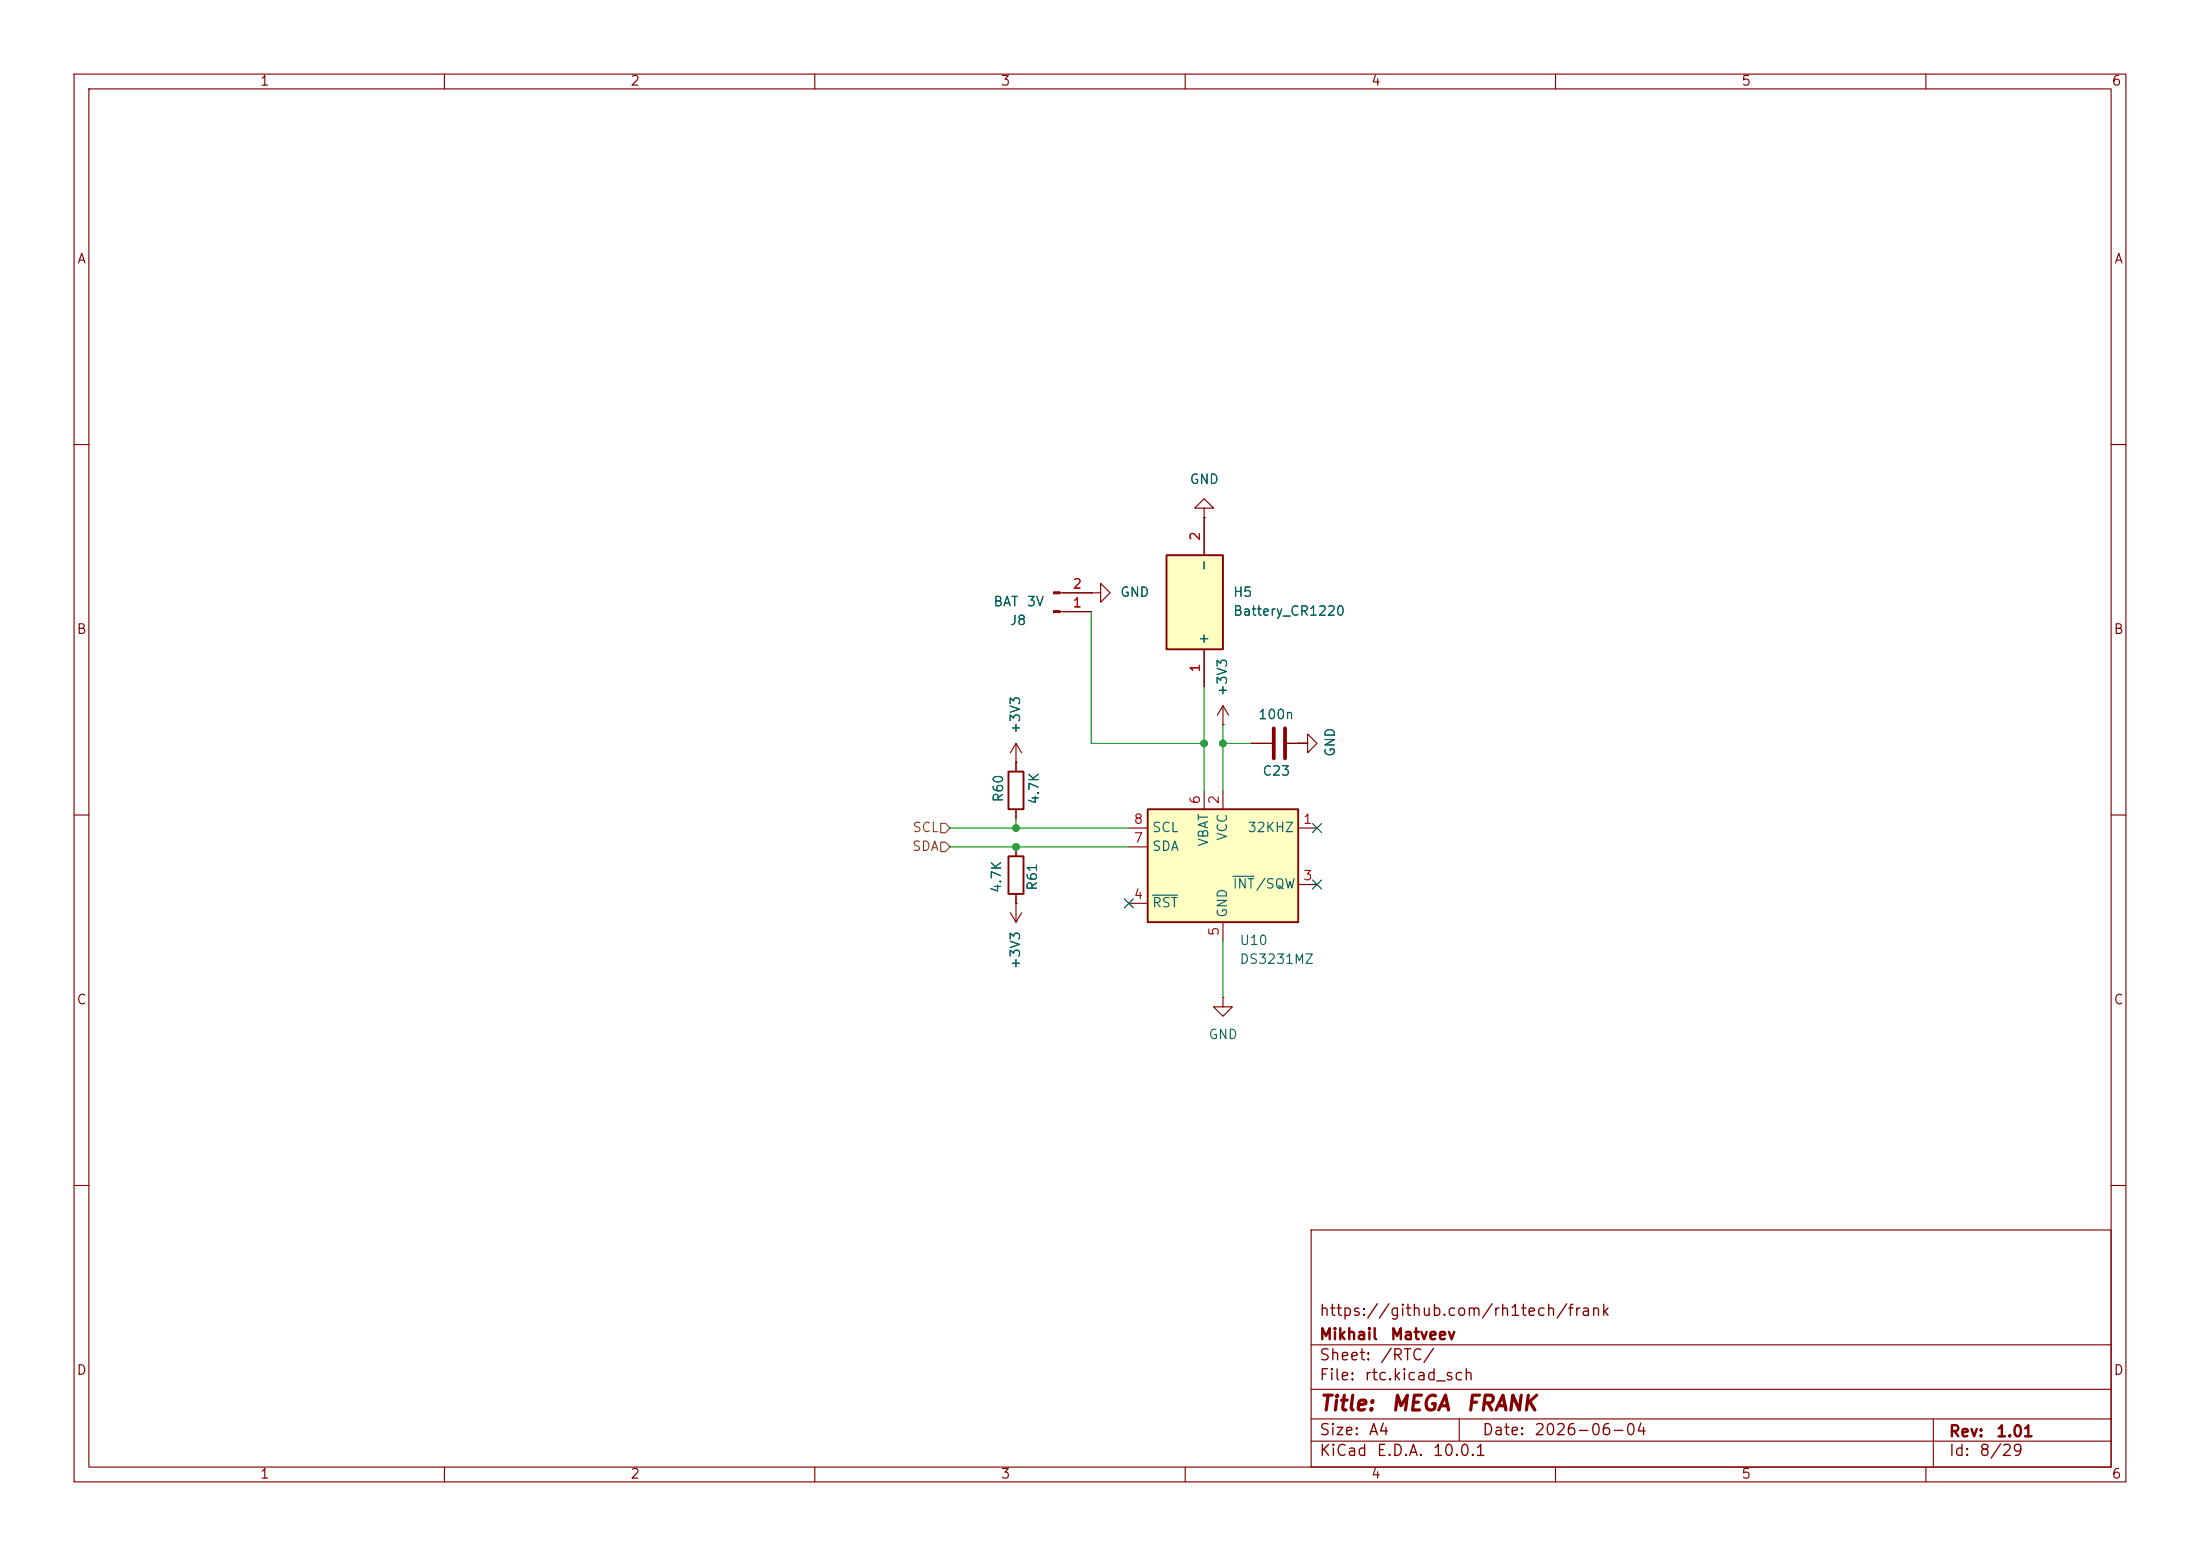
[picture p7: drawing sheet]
<svg xmlns="http://www.w3.org/2000/svg" width="297mm" height="210mm" viewBox="0 0 297 210" stroke-linecap="round" stroke-linejoin="round" font-family="sans-serif">
<g fill="none" stroke="#840000" stroke-width=".15">
<path d="M10 10h277v190h-277zM12 12h273v186h-273zM60 10v2M110 10v2M160 10v2M210 10v2M260 10v2M10 60h2M285 60h2M10 110h2M168.9 100.3h2.8M173.7 100.3h2.8"/>
<path d="M285 110h2M165.1 134.6v1.3h1.3l-1.3 1.3-1.3-1.3h1.3M165.1 134.6h.1M10 160h2M177 166h108v32h-108zM285 160h2M60 198v2M110 198v2M160 198v2M177 194.5h108M177 191.5h108M177 187.5h108"/>
<path d="M177 181.5h108M197 191.5v3M210 198v2M260 198v2M261 191.5v6.5"/>
</g>
<path d="M172 98.3v4.1M173.5 98.3v4.1" fill="none" stroke="#840000" stroke-width=".51"/>
<path d="M157.5 74.9h7.6v12.7h-7.6z" fill="#ffffc2"/>
<path d="M157.5 74.9h7.6v12.7h-7.6zM136.1 115.6h2.1v5.1h-2.1zM136.1 104.1h2.1v5.1h-2.1z" fill="none" stroke="#840000" stroke-width=".25"/>
<g fill="none" stroke="#840000" stroke-width=".15">
<path d="M162.6 68.6h1.2l-1.2-1.3-1.3 1.3h1.3v1.3M162.6 69.9h.1M162.6 69.9v5M143.1 82.6h4.2M143.1 80h4.2M147.3 80h1.3v-1.3l1.3 1.3-1.3 1.3v-1.3M147.3 80h.1M162.6 87.6v5.1M165.1 97.8h.1M165.1 95.3l-.8 1.2M165.1 95.3l.8 1.2M165.1 95.3v2.5"/>
<path d="M137.2 102.9h.1M137.2 100.3v3.8M137.2 109.2v1.3M137.2 114.3v1.3M137.2 100.3l-.8 1.3M137.2 100.3l.7 1.3M136.4 123.2l.8 1.3M137.2 121.9h.1M137.2 120.7v3.8M137.9 123.2l-.7 1.3"/>
</g>
<g fill="#840000" stroke="#840000" stroke-width=".15">
<path d="M142.2 82.4h.9v.3h-.9z"/>
<path d="M142.2 79.9h.9v.2h-.9z"/>
</g>
<path d="M154.9 109.2h20.4v15.3h-20.4z" fill="#ffffc2"/>
<path d="M154.9 109.2h20.4v15.3h-20.4z" fill="none" stroke="#840000" stroke-width=".25"/>
<g fill="none" stroke="#840000" stroke-width=".15">
<path d="M162.6 69.9h.1M162.6 69.9v5M143.5 82.6h3.8M143.5 80h3.8M147.3 80h.1M162.6 87.6v5.1M165.1 97.8h.1M137.2 102.9h.1M137.2 102.9v1.2M137.2 109.2v1.3M137.2 114.3v1.3M152.4 111.8h2.5"/>
<path d="M152.4 114.3h2.5M162.6 106.7v2.5M165.1 106.7v2.5M168.9 100.3h2.8M173.7 100.3h2.8v1.3l1.3-1.3-1.3-1.2v1.2h-1.2M175.3 100.3h.1M175.3 111.8h2.5M175.3 119.4h2.5M137.2 121.9h.1M137.2 120.7v1.2M152.4 121.9h2.5M165.1 124.5v2.5"/>
</g>
<path d="M166.5 118.3h2.8M155.6 120.8h3.4" fill="none" stroke="#006464" stroke-width=".15"/>
<path d="M127 111.1h.6l.7 .7-.7 .6h-.6zM127 113.7h.6l.7 .6-.7 .6h-.6z" fill="none" stroke="#725600" stroke-width=".15"/>
<path d="M147.3 82.6v17.7h15.3M162.6 92.7v14M165.1 97.8v8.9M128.3 111.8h24.1M128.3 114.3h24.1M137.2 110.5v1.3M165.1 100.3h3.8M175.3 100.3h1.2M165.1 127v7.6" fill="none" stroke="#009600" stroke-width=".15"/>
<path d="M177.2 111.2l1.2 1.2M177.2 118.8l1.2 1.2M178.4 111.2l-1.2 1.2M178.4 118.8l-1.2 1.2M151.8 121.3l1.2 1.2M153 121.3l-1.2 1.2" fill="none" stroke="#000084" stroke-width=".15"/>
<g fill="#009600" stroke="#009600" stroke-width=".14">
<circle cx="137.2" cy="111.8" r=".46"/>
<circle cx="162.6" cy="100.3" r=".46"/>
<circle cx="165.1" cy="100.3" r=".46"/>
<circle cx="137.2" cy="114.3" r=".46"/>
</g>
<g font-size="2" fill="#840000">
<text x="178" y="190.9">Title:</text>
<text x="187.7" y="190.9">MEGA</text>
<text x="197.8" y="190.9">FRANK</text>
</g>
<g font-size="1.5" fill="#840000">
<text x="178" y="178">https://github.com/rh1tech/frank</text>
<text x="178" y="184">Sheet:</text>
<text x="178" y="181.2">Mikhail</text>
<text x="186.2" y="184">/RTC/</text>
<text x="187.6" y="181.2">Matveev</text>
<text x="178" y="186.7">File:</text>
<text x="184.1" y="186.7">rtc.kicad_sch</text>
<text x="178" y="196.9">KiCad</text>
<text x="178" y="194.1">Size:</text>
<text x="184.7" y="194.1">A4</text>
<text x="185.7" y="196.9">E.D.A.</text>
<text x="193.3" y="196.9">10.0.1</text>
<text x="200" y="194.1">Date:</text>
<text x="207" y="194.1">2026-06-04</text>
<text x="263" y="194.3">Rev:</text>
<text x="263" y="196.9">Id:</text>
<text x="267.1" y="196.9">8/29</text>
<text x="269.4" y="194.3">1.01</text>
</g>
<g font-size="1.3" fill="#840000">
<text x="35" y="11.9">1</text>
<text x="85" y="11.9">2</text>
<text x="135" y="11.9">3</text>
<text x="185" y="11.9">4</text>
<text x="235" y="11.9">5</text>
<text x="285" y="11.9">6</text>
<text x="10.3" y="35.9">A</text>
<text x="285.3" y="35.9">A</text>
<text x="10.3" y="85.9">B</text>
<text x="285.3" y="85.9">B</text>
<text x="10.3" y="135.9">C</text>
<text x="285.3" y="135.9">C</text>
<text x="10.3" y="185.9">D</text>
<text x="285.3" y="185.9">D</text>
<text x="35" y="199.9">1</text>
<text x="85" y="199.9">2</text>
<text x="135" y="199.9">3</text>
<text x="185" y="199.9">4</text>
<text x="235" y="199.9">5</text>
<text x="285" y="199.9">6</text>
</g>
<g font-size="1.3" fill="#006464">
<text x="160.5" y="65.6">GND</text>
<text x="163.4" y="77.2" transform="rotate(-90 163.4 77.2)">-</text>
<text x="134" y="82.1">BAT</text>
<text x="138.5" y="82.1">3V</text>
<text x="151.1" y="80.9">GND</text>
<text x="166.4" y="80.9">H5</text>
<text x="166.4" y="83.4">Battery_CR1220</text>
<text x="136.2" y="84.7">J8</text>
<text x="163.4" y="87.1" transform="rotate(-90 163.4 87.1)">+</text>
<text x="166" y="94.1" transform="rotate(-90 166 94.1)">+3V3</text>
<text x="138" y="99.2" transform="rotate(-90 138 99.2)">+3V3</text>
<text x="169.8" y="97.4">100n</text>
<text x="170.3" y="105">C23</text>
<text x="180.5" y="102.2" transform="rotate(-90 180.5 102.2)">GND</text>
<text x="135.7" y="108.4" transform="rotate(-90 135.7 108.4)">R60</text>
<text x="140.6" y="108.7" transform="rotate(-90 140.6 108.7)">4.7K</text>
<text x="155.4" y="112.6">SCL</text>
<text x="166" y="113.6" transform="rotate(-90 166 113.6)">VCC</text>
<text x="168.3" y="112.6">32KHZ</text>
<text x="155.4" y="115.2">SDA</text>
<text x="163.4" y="114.3" transform="rotate(-90 163.4 114.3)">VBAT</text>
<text x="135.5" y="120.6" transform="rotate(-90 135.5 120.6)">4.7K</text>
<text x="140.3" y="120.3" transform="rotate(-90 140.3 120.3)">R61</text>
<text x="155.4" y="122.8">RST</text>
<text x="166" y="124" transform="rotate(-90 166 124)">GND</text>
<text x="166.3" y="120.2">INT/SQW</text>
<text x="138" y="130.9" transform="rotate(-90 138 130.9)">+3V3</text>
<text x="167.3" y="127.9">U10</text>
<text x="167.3" y="130.4">DS3231MZ</text>
<text x="163.1" y="140.6">GND</text>
</g>
<g font-size="1.3" fill="#a90000">
<text x="162.3" y="73.1" transform="rotate(-90 162.3 73.1)">2</text>
<text x="144.7" y="82.3">1</text>
<text x="144.7" y="79.8">2</text>
<text x="162.3" y="90.9" transform="rotate(-90 162.3 90.9)">1</text>
<text x="153" y="111.5">8</text>
<text x="162.3" y="108.7" transform="rotate(-90 162.3 108.7)">6</text>
<text x="164.8" y="108.7" transform="rotate(-90 164.8 108.7)">2</text>
<text x="175.8" y="111.5">1</text>
<text x="153" y="114">7</text>
<text x="175.8" y="119.1">3</text>
<text x="153" y="121.7">4</text>
<text x="164.8" y="126.4" transform="rotate(-90 164.8 126.4)">5</text>
</g>
<g font-size="1.3" fill="#725600">
<text x="123.1" y="112.6">SCL</text>
<text x="123" y="115.2">SDA</text>
</g>
</svg>
